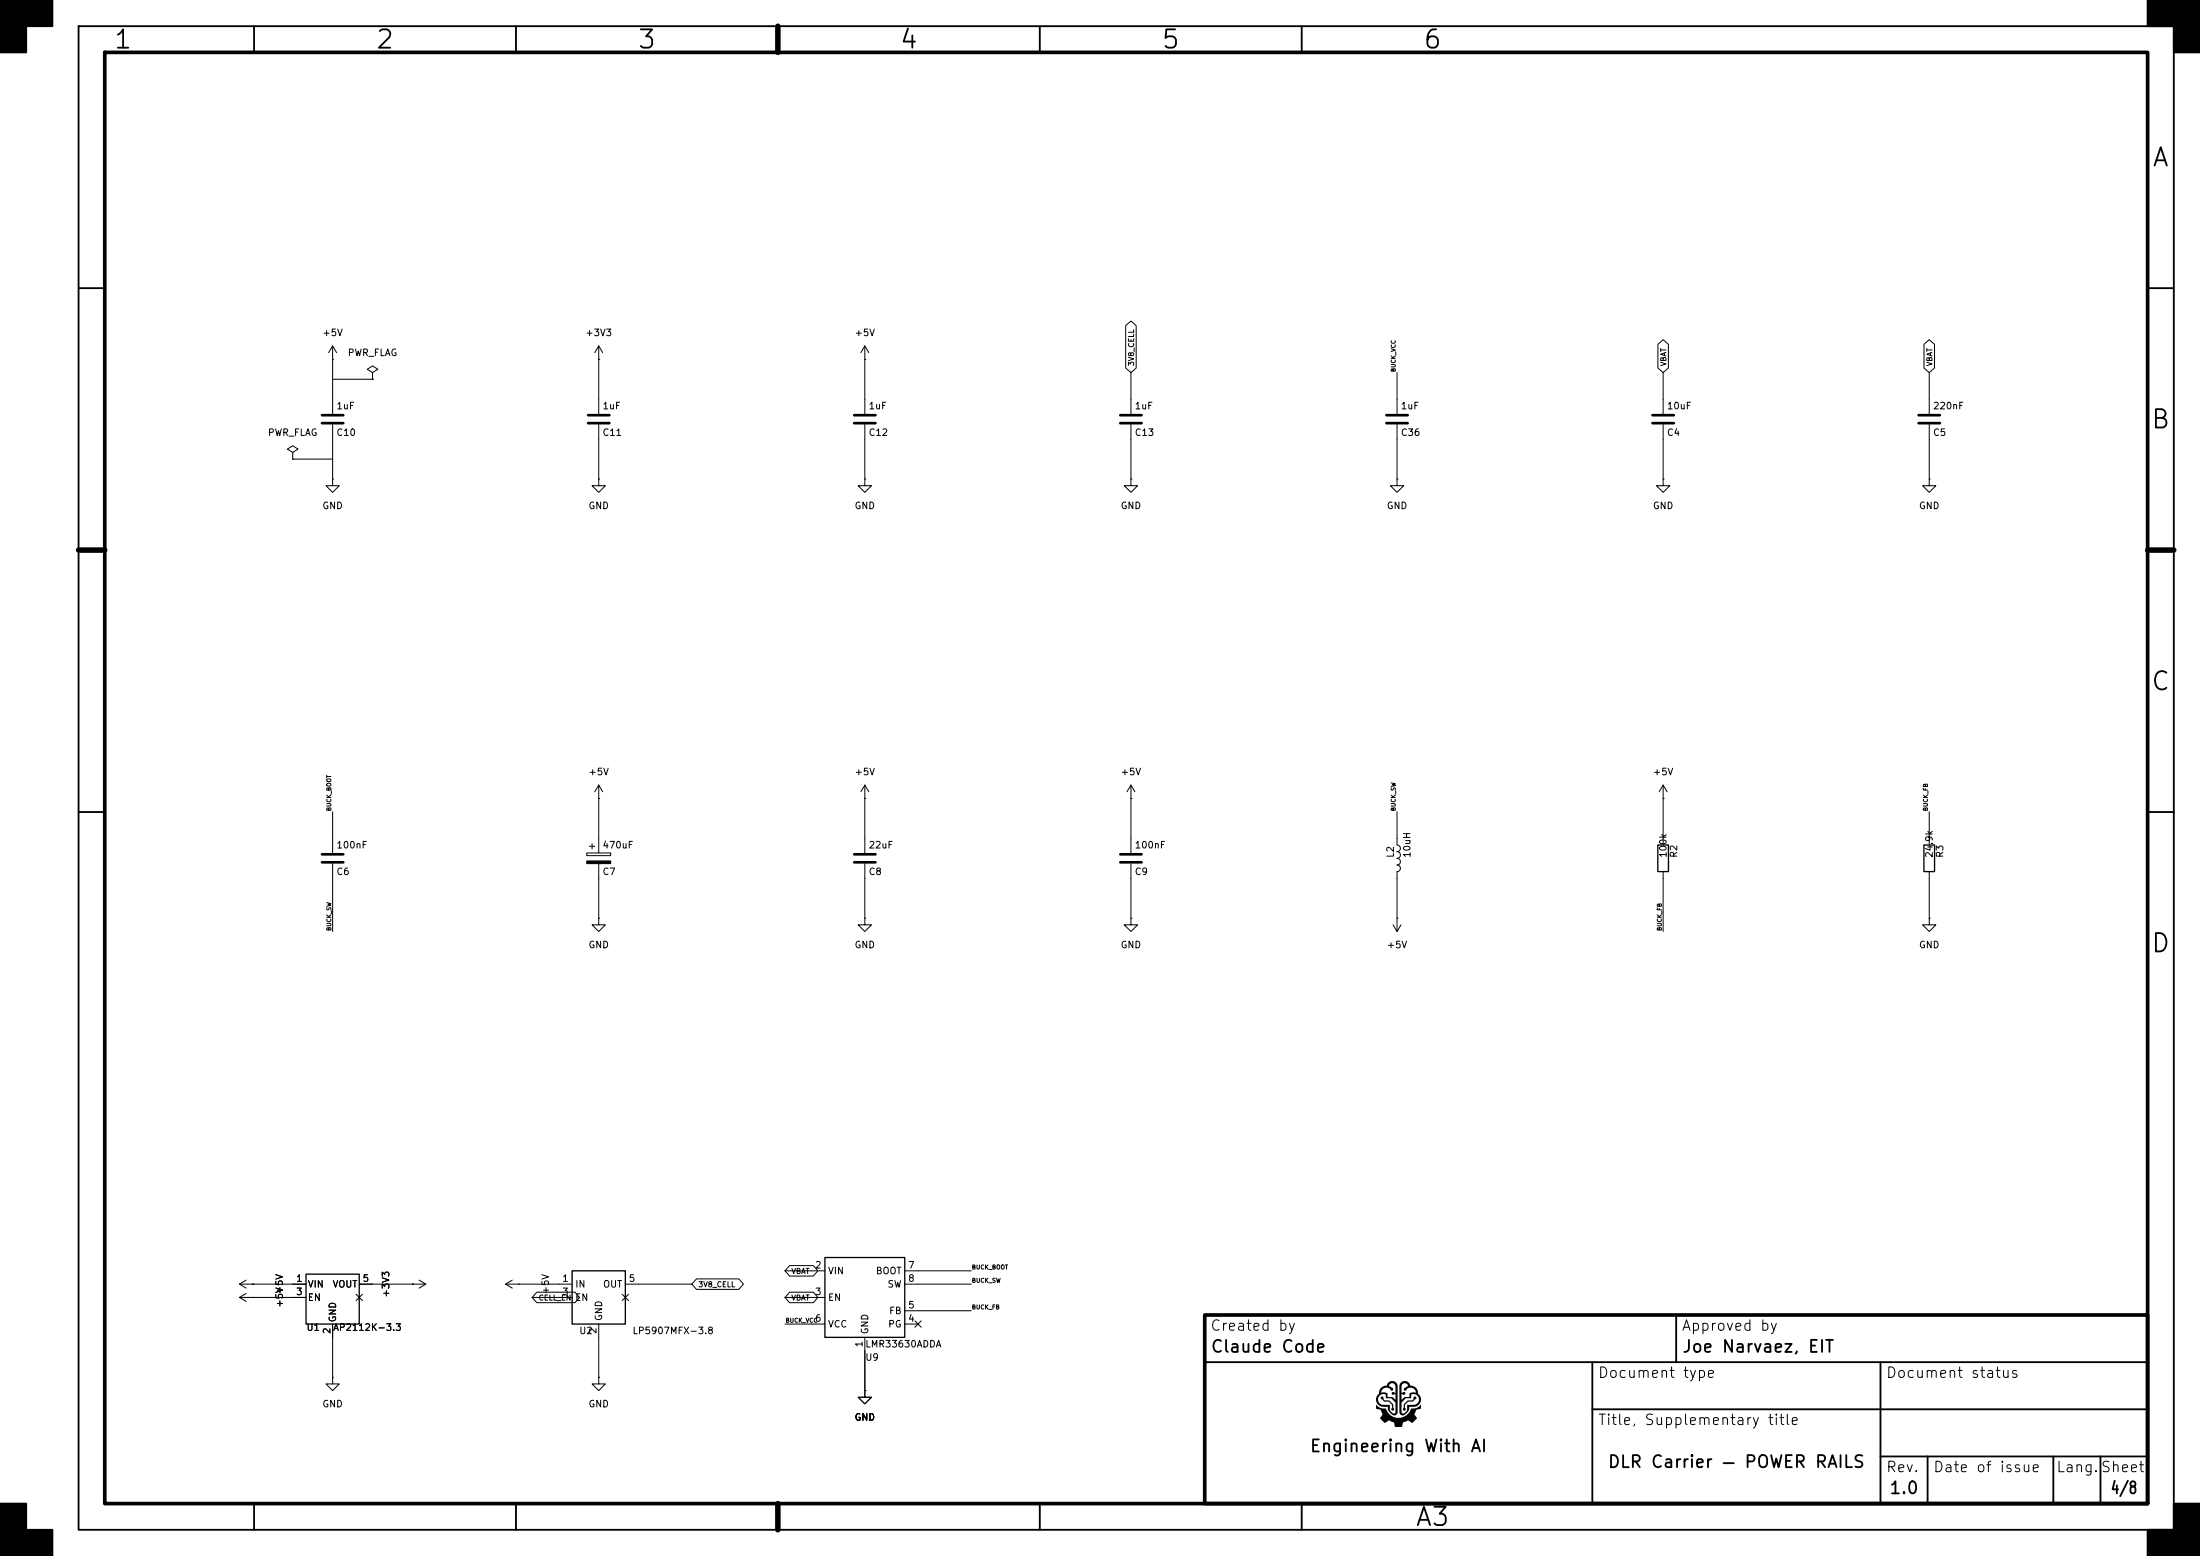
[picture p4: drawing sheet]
(kicad_sch
 (version 20250114)
 (generator "eeschema")
 (generator_version "9.0")
 (paper "A3")
 (title_block
  (title "DLR Carrier — POWER RAILS")
  (rev "1.0")
  (company "Engineering With AI"))
 (lib_symbols
  (symbol "Device:C"
   (pin_numbers (hide yes))
   (pin_names
    (offset 0.254)) (exclude_from_sim no) (in_bom yes) (on_board yes)
   (in_pos_files yes)
   (duplicate_pin_numbers_are_jumpers no)
   (property "Reference" "C" (at 0.635 2.54 0) (show_name no) (do_not_autoplace no) (effects (font (size 1.27 1.27)) (justify left)))
   (property "Value" "C" (at 0.635 -2.54 0) (show_name no) (do_not_autoplace no) (effects (font (size 1.27 1.27)) (justify left)))
   (property "Footprint" "" (at 0.9652 -3.81 0) (show_name no) (do_not_autoplace no) (hide yes) (effects (font (size 1.27 1.27))))
   (property "Datasheet" "" (at 0 0 0) (show_name no) (do_not_autoplace no) (hide yes) (effects (font (size 1.27 1.27))))
   (property "Description" "Unpolarized capacitor" (at 0 0 0) (show_name no) (do_not_autoplace no) (hide yes) (effects (font (size 1.27 1.27))))
   (symbol "C_0_1"
    (polyline (pts (xy -2.032 0.762) (xy 2.032 0.762)) (stroke (width 0.508) (type default)) (fill (type none)))
    (polyline (pts (xy -2.032 -0.762) (xy 2.032 -0.762)) (stroke (width 0.508) (type default)) (fill (type none))))
   (symbol "C_1_1"
    (pin passive line (at 0 3.81 270) (length 2.794) (name "" (effects (font (size 1.27 1.27)))) (number "1" (effects (font (size 1.27 1.27)))))
    (pin passive line (at 0 -3.81 90) (length 2.794) (name "" (effects (font (size 1.27 1.27)))) (number "2" (effects (font (size 1.27 1.27))))))
   (embedded_fonts no))
  (symbol "Device:C_Polarized"
   (pin_numbers (hide yes))
   (pin_names
    (offset 0.254)) (exclude_from_sim no) (in_bom yes) (on_board yes)
   (in_pos_files yes)
   (duplicate_pin_numbers_are_jumpers no)
   (property "Reference" "C" (at 0.635 2.54 0) (show_name no) (do_not_autoplace no) (effects (font (size 1.27 1.27)) (justify left)))
   (property "Value" "C_Polarized" (at 0.635 -2.54 0) (show_name no) (do_not_autoplace no) (effects (font (size 1.27 1.27)) (justify left)))
   (property "Footprint" "" (at 0.9652 -3.81 0) (show_name no) (do_not_autoplace no) (hide yes) (effects (font (size 1.27 1.27))))
   (property "Datasheet" "" (at 0 0 0) (show_name no) (do_not_autoplace no) (hide yes) (effects (font (size 1.27 1.27))))
   (property "Description" "Polarized capacitor" (at 0 0 0) (show_name no) (do_not_autoplace no) (hide yes) (effects (font (size 1.27 1.27))))
   (symbol "C_Polarized_0_1"
    (rectangle (start -2.286 0.508) (end 2.286 1.016) (stroke (width 0) (type default)) (fill (type none)))
    (polyline (pts (xy -1.778 2.286) (xy -0.762 2.286)) (stroke (width 0) (type default)) (fill (type none)))
    (polyline (pts (xy -1.27 2.794) (xy -1.27 1.778)) (stroke (width 0) (type default)) (fill (type none)))
    (rectangle (start 2.286 -0.508) (end -2.286 -1.016) (stroke (width 0) (type default)) (fill (type outline))))
   (symbol "C_Polarized_1_1"
    (pin passive line (at 0 3.81 270) (length 2.794) (name "" (effects (font (size 1.27 1.27)))) (number "1" (effects (font (size 1.27 1.27)))))
    (pin passive line (at 0 -3.81 90) (length 2.794) (name "" (effects (font (size 1.27 1.27)))) (number "2" (effects (font (size 1.27 1.27))))))
   (embedded_fonts no))
  (symbol "Device:L"
   (pin_numbers (hide yes))
   (pin_names
    (offset 1.016) (hide yes)) (exclude_from_sim no) (in_bom yes) (on_board yes)
   (in_pos_files yes)
   (duplicate_pin_numbers_are_jumpers no)
   (property "Reference" "L" (at -1.27 0 90) (show_name no) (do_not_autoplace no) (effects (font (size 1.27 1.27))))
   (property "Value" "L" (at 1.905 0 90) (show_name no) (do_not_autoplace no) (effects (font (size 1.27 1.27))))
   (property "Footprint" "" (at 0 0 0) (show_name no) (do_not_autoplace no) (hide yes) (effects (font (size 1.27 1.27))))
   (property "Datasheet" "" (at 0 0 0) (show_name no) (do_not_autoplace no) (hide yes) (effects (font (size 1.27 1.27))))
   (property "Description" "Inductor" (at 0 0 0) (show_name no) (do_not_autoplace no) (hide yes) (effects (font (size 1.27 1.27))))
   (symbol "L_0_1"
    (arc (start 0 2.54) (mid 0.6323 1.905) (end 0 1.27) (stroke (width 0) (type default)) (fill (type none)))
    (arc (start 0 1.27) (mid 0.6323 0.635) (end 0 0) (stroke (width 0) (type default)) (fill (type none)))
    (arc (start 0 0) (mid 0.6323 -0.635) (end 0 -1.27) (stroke (width 0) (type default)) (fill (type none)))
    (arc (start 0 -1.27) (mid 0.6323 -1.905) (end 0 -2.54) (stroke (width 0) (type default)) (fill (type none))))
   (symbol "L_1_1"
    (pin passive line (at 0 3.81 270) (length 1.27) (name "1" (effects (font (size 1.27 1.27)))) (number "1" (effects (font (size 1.27 1.27)))))
    (pin passive line (at 0 -3.81 90) (length 1.27) (name "2" (effects (font (size 1.27 1.27)))) (number "2" (effects (font (size 1.27 1.27))))))
   (embedded_fonts no))
  (symbol "Device:R"
   (pin_numbers (hide yes))
   (pin_names
    (offset 0)) (exclude_from_sim no) (in_bom yes) (on_board yes)
   (in_pos_files yes)
   (duplicate_pin_numbers_are_jumpers no)
   (property "Reference" "R" (at 2.032 0 90) (show_name no) (do_not_autoplace no) (effects (font (size 1.27 1.27))))
   (property "Value" "R" (at 0 0 90) (show_name no) (do_not_autoplace no) (effects (font (size 1.27 1.27))))
   (property "Footprint" "" (at -1.778 0 90) (show_name no) (do_not_autoplace no) (hide yes) (effects (font (size 1.27 1.27))))
   (property "Datasheet" "" (at 0 0 0) (show_name no) (do_not_autoplace no) (hide yes) (effects (font (size 1.27 1.27))))
   (property "Description" "Resistor" (at 0 0 0) (show_name no) (do_not_autoplace no) (hide yes) (effects (font (size 1.27 1.27))))
   (symbol "R_0_1"
    (rectangle (start -1.016 -2.54) (end 1.016 2.54) (stroke (width 0.254) (type default)) (fill (type none))))
   (symbol "R_1_1"
    (pin passive line (at 0 3.81 270) (length 1.27) (name "" (effects (font (size 1.27 1.27)))) (number "1" (effects (font (size 1.27 1.27)))))
    (pin passive line (at 0 -3.81 90) (length 1.27) (name "" (effects (font (size 1.27 1.27)))) (number "2" (effects (font (size 1.27 1.27))))))
   (embedded_fonts no))
  (symbol "Regulator_Linear:AP2112K-3.3"
   (property "Reference" "U" (at -5.08 5.715 0) (show_name no) (do_not_autoplace no) (effects (font (size 1.27 1.27)) (justify left)))
   (property "Value" "AP2112K-3.3" (at 0 5.715 0) (show_name no) (do_not_autoplace no) (effects (font (size 1.27 1.27)) (justify left)))
   (property "Footprint" "Package_TO_SOT_SMD:SOT-23-5" (at 0 8.255 0) (show_name no) (do_not_autoplace no) (hide yes) (effects (font (size 1.27 1.27))))
   (property "Datasheet" "https://www.diodes.com/assets/Datasheets/AP2112.pdf" (at 0 2.54 0) (show_name no) (do_not_autoplace no) (hide yes) (effects (font (size 1.27 1.27))))
   (property "Description" "600mA low dropout linear regulator, with enable pin, 3.8V-6V input voltage range, 3.3V fixed positive output, SOT-23-5" (at 0 0 0) (show_name no) (do_not_autoplace no) (hide yes) (effects (font (size 1.27 1.27))))
   (embedded_fonts no)
   (pin_names
    (offset 0.254)) (exclude_from_sim no) (in_bom yes) (on_board yes)
   (in_pos_files yes)
   (duplicate_pin_numbers_are_jumpers no)
   (symbol "AP2112K-3.3_0_1"
    (rectangle (start -5.08 4.445) (end 5.08 -5.08) (stroke (width 0.254) (type default)) (fill (type background))))
   (symbol "AP2112K-3.3_1_1"
    (pin power_in line (at -7.62 2.54 0) (length 2.54) (name "VIN" (effects (font (size 1.27 1.27)))) (number "1" (effects (font (size 1.27 1.27)))))
    (pin power_in line (at 0 -7.62 90) (length 2.54) (name "GND" (effects (font (size 1.27 1.27)))) (number "2" (effects (font (size 1.27 1.27)))))
    (pin input line (at -7.62 0 0) (length 2.54) (name "EN" (effects (font (size 1.27 1.27)))) (number "3" (effects (font (size 1.27 1.27)))))
    (pin no_connect line (at 5.08 0 180) (length 2.54) (hide yes) (name "NC" (effects (font (size 1.27 1.27)))) (number "4" (effects (font (size 1.27 1.27)))))
    (pin power_out line (at 7.62 2.54 180) (length 2.54) (name "VOUT" (effects (font (size 1.27 1.27)))) (number "5" (effects (font (size 1.27 1.27))))))
   (embedded_fonts no))
  (symbol "Regulator_Linear:LP5907MFX-3.3"
   (property "Reference" "U" (at -3.81 6.35 0) (show_name no) (do_not_autoplace no) (effects (font (size 1.27 1.27))))
   (property "Value" "LP5907MFX-3.3" (at 6.35 6.35 0) (show_name no) (do_not_autoplace no) (effects (font (size 1.27 1.27))))
   (property "Footprint" "Package_TO_SOT_SMD:SOT-23-5" (at 0 8.89 0) (show_name no) (do_not_autoplace no) (hide yes) (effects (font (size 1.27 1.27))))
   (property "Datasheet" "http://www.ti.com/lit/ds/symlink/lp5907.pdf" (at 0 12.7 0) (show_name no) (do_not_autoplace no) (hide yes) (effects (font (size 1.27 1.27))))
   (property "Description" "250-mA Ultra-Low-Noise Low-IQ LDO, 3.3V, SOT-23" (at 0 0 0) (show_name no) (do_not_autoplace no) (hide yes) (effects (font (size 1.27 1.27))))
   (embedded_fonts no) (exclude_from_sim no) (in_bom yes) (on_board yes)
   (in_pos_files yes)
   (duplicate_pin_numbers_are_jumpers no)
   (symbol "LP5907MFX-3.3_0_1"
    (rectangle (start -5.08 -5.08) (end 5.08 5.08) (stroke (width 0.254) (type default)) (fill (type background)))
    (pin power_in line (at -7.62 2.54 0) (length 2.54) (name "IN" (effects (font (size 1.27 1.27)))) (number "1" (effects (font (size 1.27 1.27)))))
    (pin power_in line (at 0 -7.62 90) (length 2.54) (name "GND" (effects (font (size 1.27 1.27)))) (number "2" (effects (font (size 1.27 1.27)))))
    (pin input line (at -7.62 0 0) (length 2.54) (name "EN" (effects (font (size 1.27 1.27)))) (number "3" (effects (font (size 1.27 1.27)))))
    (pin no_connect line (at 5.08 0 180) (length 2.54) (hide yes) (name "NC" (effects (font (size 1.27 1.27)))) (number "4" (effects (font (size 1.27 1.27)))))
    (pin power_out line (at 7.62 2.54 180) (length 2.54) (name "OUT" (effects (font (size 1.27 1.27)))) (number "5" (effects (font (size 1.27 1.27))))))
   (embedded_fonts no))
  (symbol "Regulator_Switching:LMR33630ADDA"
   (property "Reference" "U" (at 0 11.43 0) (show_name no) (do_not_autoplace no) (effects (font (size 1.27 1.27))))
   (property "Value" "LMR33630ADDA" (at 0 8.89 0) (show_name no) (do_not_autoplace no) (effects (font (size 1.27 1.27))))
   (property "Footprint" "Package_SO:Texas_HSOP-8-1EP_3.9x4.9mm_P1.27mm_ThermalVias" (at 0 -20.32 0) (show_name no) (do_not_autoplace no) (hide yes) (effects (font (size 1.27 1.27))))
   (property "Datasheet" "http://www.ti.com/lit/ds/symlink/lmr33630.pdf" (at 0 -2.54 0) (show_name no) (do_not_autoplace no) (hide yes) (effects (font (size 1.27 1.27))))
   (property "Description" "Simple Switcher Synchronous Buck Regulator, Vin=3.8-36V, Iout=3A, F=400kHz, Adjustable output voltage, HSOP-8" (at 0 0 0) (show_name no) (do_not_autoplace no) (hide yes) (effects (font (size 1.27 1.27))))
   (embedded_fonts no) (exclude_from_sim no) (in_bom yes) (on_board yes)
   (in_pos_files yes)
   (duplicate_pin_numbers_are_jumpers no)
   (symbol "LMR33630ADDA_0_1"
    (rectangle (start -7.62 7.62) (end 7.62 -7.62) (stroke (width 0.254) (type default)) (fill (type background))))
   (symbol "LMR33630ADDA_1_1"
    (pin power_in line (at 0 -10.16 90) (length 2.54) (name "GND" (effects (font (size 1.27 1.27)))) (number "1" (effects (font (size 1.27 1.27)))))
    (pin power_in line (at -10.16 5.08 0) (length 2.54) (name "VIN" (effects (font (size 1.27 1.27)))) (number "2" (effects (font (size 1.27 1.27)))))
    (pin input line (at -10.16 0 0) (length 2.54) (name "EN" (effects (font (size 1.27 1.27)))) (number "3" (effects (font (size 1.27 1.27)))))
    (pin open_collector line (at 10.16 -5.08 180) (length 2.54) (name "PG" (effects (font (size 1.27 1.27)))) (number "4" (effects (font (size 1.27 1.27)))))
    (pin input line (at 10.16 -2.54 180) (length 2.54) (name "FB" (effects (font (size 1.27 1.27)))) (number "5" (effects (font (size 1.27 1.27)))))
    (pin power_out line (at -10.16 -5.08 0) (length 2.54) (name "VCC" (effects (font (size 1.27 1.27)))) (number "6" (effects (font (size 1.27 1.27)))))
    (pin input line (at 10.16 5.08 180) (length 2.54) (name "BOOT" (effects (font (size 1.27 1.27)))) (number "7" (effects (font (size 1.27 1.27)))))
    (pin output line (at 10.16 2.54 180) (length 2.54) (name "SW" (effects (font (size 1.27 1.27)))) (number "8" (effects (font (size 1.27 1.27)))))
    (pin passive line (at 0 -10.16 90) (length 2.54) (hide yes) (name "GND" (effects (font (size 1.27 1.27)))) (number "9" (effects (font (size 1.27 1.27))))))
   (embedded_fonts no))
  (symbol "power:+3V3"
   (power global)
   (pin_numbers (hide yes))
   (pin_names
    (offset 0) (hide yes)) (exclude_from_sim no) (in_bom yes) (on_board yes)
   (in_pos_files yes)
   (duplicate_pin_numbers_are_jumpers no)
   (property "Reference" "#PWR" (at 0 -3.81 0) (show_name no) (do_not_autoplace no) (hide yes) (effects (font (size 1.27 1.27))))
   (property "Value" "+3V3" (at 0 3.556 0) (show_name no) (do_not_autoplace no) (effects (font (size 1.27 1.27))))
   (property "Footprint" "" (at 0 0 0) (show_name no) (do_not_autoplace no) (hide yes) (effects (font (size 1.27 1.27))))
   (property "Datasheet" "" (at 0 0 0) (show_name no) (do_not_autoplace no) (hide yes) (effects (font (size 1.27 1.27))))
   (property "Description" "Power symbol creates a global label with name \"+3V3\"" (at 0 0 0) (show_name no) (do_not_autoplace no) (hide yes) (effects (font (size 1.27 1.27))))
   (symbol "+3V3_0_1"
    (polyline (pts (xy -0.762 1.27) (xy 0 2.54)) (stroke (width 0) (type default)) (fill (type none)))
    (polyline (pts (xy 0 2.54) (xy 0.762 1.27)) (stroke (width 0) (type default)) (fill (type none)))
    (polyline (pts (xy 0 0) (xy 0 2.54)) (stroke (width 0) (type default)) (fill (type none))))
   (symbol "+3V3_1_1"
    (pin power_in line (at 0 0 90) (length 0) (name "" (effects (font (size 1.27 1.27)))) (number "1" (effects (font (size 1.27 1.27))))))
   (embedded_fonts no))
  (symbol "power:PWR_FLAG"
   (power global)
   (pin_numbers (hide yes))
   (pin_names
    (offset 0) (hide yes)) (exclude_from_sim no) (in_bom yes) (on_board yes)
   (in_pos_files yes)
   (duplicate_pin_numbers_are_jumpers no)
   (property "Reference" "#FLG" (at 0 1.905 0) (show_name no) (do_not_autoplace no) (hide yes) (effects (font (size 1.27 1.27))))
   (property "Value" "PWR_FLAG" (at 0 3.81 0) (show_name no) (do_not_autoplace no) (effects (font (size 1.27 1.27))))
   (property "Footprint" "" (at 0 0 0) (show_name no) (do_not_autoplace no) (hide yes) (effects (font (size 1.27 1.27))))
   (property "Datasheet" "" (at 0 0 0) (show_name no) (do_not_autoplace no) (hide yes) (effects (font (size 1.27 1.27))))
   (property "Description" "Special symbol for telling ERC where power comes from" (at 0 0 0) (show_name no) (do_not_autoplace no) (hide yes) (effects (font (size 1.27 1.27))))
   (symbol "PWR_FLAG_0_0"
    (pin power_out line (at 0 0 90) (length 0) (name "" (effects (font (size 1.27 1.27)))) (number "1" (effects (font (size 1.27 1.27))))))
   (symbol "PWR_FLAG_0_1"
    (polyline (pts (xy 0 0) (xy 0 1.27) (xy -1.016 1.905) (xy 0 2.54) (xy 1.016 1.905) (xy 0 1.27)) (stroke (width 0) (type default)) (fill (type none))))
   (embedded_fonts no))
  (symbol "power:+5V"
   (power global)
   (pin_numbers (hide yes))
   (pin_names
    (offset 0) (hide yes)) (exclude_from_sim no) (in_bom yes) (on_board yes)
   (in_pos_files yes)
   (duplicate_pin_numbers_are_jumpers no)
   (property "Reference" "#PWR" (at 0 -3.81 0) (show_name no) (do_not_autoplace no) (hide yes) (effects (font (size 1.27 1.27))))
   (property "Value" "+5V" (at 0 3.556 0) (show_name no) (do_not_autoplace no) (effects (font (size 1.27 1.27))))
   (property "Footprint" "" (at 0 0 0) (show_name no) (do_not_autoplace no) (hide yes) (effects (font (size 1.27 1.27))))
   (property "Datasheet" "" (at 0 0 0) (show_name no) (do_not_autoplace no) (hide yes) (effects (font (size 1.27 1.27))))
   (property "Description" "Power symbol creates a global label with name \"+5V\"" (at 0 0 0) (show_name no) (do_not_autoplace no) (hide yes) (effects (font (size 1.27 1.27))))
   (symbol "+5V_0_1"
    (polyline (pts (xy -0.762 1.27) (xy 0 2.54)) (stroke (width 0) (type default)) (fill (type none)))
    (polyline (pts (xy 0 2.54) (xy 0.762 1.27)) (stroke (width 0) (type default)) (fill (type none)))
    (polyline (pts (xy 0 0) (xy 0 2.54)) (stroke (width 0) (type default)) (fill (type none))))
   (symbol "+5V_1_1"
    (pin power_in line (at 0 0 90) (length 0) (name "" (effects (font (size 1.27 1.27)))) (number "1" (effects (font (size 1.27 1.27))))))
   (embedded_fonts no))
  (symbol "power:GND"
   (power global)
   (pin_numbers (hide yes))
   (pin_names
    (offset 0) (hide yes)) (exclude_from_sim no) (in_bom yes) (on_board yes)
   (in_pos_files yes)
   (duplicate_pin_numbers_are_jumpers no)
   (property "Reference" "#PWR" (at 0 -6.35 0) (show_name no) (do_not_autoplace no) (hide yes) (effects (font (size 1.27 1.27))))
   (property "Value" "GND" (at 0 -3.81 0) (show_name no) (do_not_autoplace no) (effects (font (size 1.27 1.27))))
   (property "Footprint" "" (at 0 0 0) (show_name no) (do_not_autoplace no) (hide yes) (effects (font (size 1.27 1.27))))
   (property "Datasheet" "" (at 0 0 0) (show_name no) (do_not_autoplace no) (hide yes) (effects (font (size 1.27 1.27))))
   (property "Description" "Power symbol creates a global label with name \"GND\" , ground" (at 0 0 0) (show_name no) (do_not_autoplace no) (hide yes) (effects (font (size 1.27 1.27))))
   (symbol "GND_0_1"
    (polyline (pts (xy 0 0) (xy 0 -1.27) (xy 1.27 -1.27) (xy 0 -2.54) (xy -1.27 -1.27) (xy 0 -1.27)) (stroke (width 0) (type default)) (fill (type none))))
   (symbol "GND_1_1"
    (pin power_in line (at 0 0 270) (length 0) (name "" (effects (font (size 1.27 1.27)))) (number "1" (effects (font (size 1.27 1.27))))))
   (embedded_fonts no)))
 (symbol
  (lib_id "Device:C")
  (at 63.5 80.01 0)
  (unit 1)
  (exclude_from_sim no)
  (in_bom yes)
  (on_board yes)
  (dnp no)
  (fields_autoplaced no)
  (property "Reference" "C10" (at 64.135 82.55 0.0000) (effects (font (size 1.27 1.27)) (justify left)))
  (property "Value" "1uF" (at 64.135 77.47 0.0000) (effects (font (size 1.27 1.27)) (justify left)))
  (property "Footprint" "Capacitor_SMD:C_0402_1005Metric" (at 64.4652 76.2 0.0000) (effects (font (size 1.27 1.27)) (hide yes)))
  (pin "1")
  (pin "2"))
 (symbol
  (lib_id "Device:C")
  (at 114.3 80.01 0)
  (unit 1)
  (exclude_from_sim no)
  (in_bom yes)
  (on_board yes)
  (dnp no)
  (fields_autoplaced no)
  (property "Reference" "C11" (at 114.935 82.55 0.0000) (effects (font (size 1.27 1.27)) (justify left)))
  (property "Value" "1uF" (at 114.935 77.47 0.0000) (effects (font (size 1.27 1.27)) (justify left)))
  (property "Footprint" "Capacitor_SMD:C_0402_1005Metric" (at 115.2652 76.2 0.0000) (effects (font (size 1.27 1.27)) (hide yes)))
  (pin "1")
  (pin "2"))
 (symbol
  (lib_id "Device:C")
  (at 165.1 80.01 0)
  (unit 1)
  (exclude_from_sim no)
  (in_bom yes)
  (on_board yes)
  (dnp no)
  (fields_autoplaced no)
  (property "Reference" "C12" (at 165.735 82.55 0.0000) (effects (font (size 1.27 1.27)) (justify left)))
  (property "Value" "1uF" (at 165.735 77.47 0.0000) (effects (font (size 1.27 1.27)) (justify left)))
  (property "Footprint" "Capacitor_SMD:C_0402_1005Metric" (at 166.0652 76.2 0.0000) (effects (font (size 1.27 1.27)) (hide yes)))
  (pin "1")
  (pin "2"))
 (symbol
  (lib_id "Device:C")
  (at 215.9 80.01 0)
  (unit 1)
  (exclude_from_sim no)
  (in_bom yes)
  (on_board yes)
  (dnp no)
  (fields_autoplaced no)
  (property "Reference" "C13" (at 216.535 82.55 0.0000) (effects (font (size 1.27 1.27)) (justify left)))
  (property "Value" "1uF" (at 216.535 77.47 0.0000) (effects (font (size 1.27 1.27)) (justify left)))
  (property "Footprint" "Capacitor_SMD:C_0402_1005Metric" (at 216.8652 76.2 0.0000) (effects (font (size 1.27 1.27)) (hide yes)))
  (pin "1")
  (pin "2"))
 (symbol
  (lib_id "Device:C")
  (at 266.7 80.01 0)
  (unit 1)
  (exclude_from_sim no)
  (in_bom yes)
  (on_board yes)
  (dnp no)
  (fields_autoplaced no)
  (property "Reference" "C36" (at 267.335 82.55 0.0000) (effects (font (size 1.27 1.27)) (justify left)))
  (property "Value" "1uF" (at 267.335 77.47 0.0000) (effects (font (size 1.27 1.27)) (justify left)))
  (property "Footprint" "Capacitor_SMD:C_0402_1005Metric" (at 267.6652 76.2 0.0000) (effects (font (size 1.27 1.27)) (hide yes)))
  (pin "1")
  (pin "2"))
 (symbol
  (lib_id "Device:C")
  (at 317.5 80.01 0)
  (unit 1)
  (exclude_from_sim no)
  (in_bom yes)
  (on_board yes)
  (dnp no)
  (fields_autoplaced no)
  (property "Reference" "C4" (at 318.135 82.55 0.0000) (effects (font (size 1.27 1.27)) (justify left)))
  (property "Value" "10uF" (at 318.135 77.47 0.0000) (effects (font (size 1.27 1.27)) (justify left)))
  (property "Footprint" "Capacitor_SMD:C_1206_3216Metric" (at 318.4652 76.2 0.0000) (effects (font (size 1.27 1.27)) (hide yes)))
  (pin "1")
  (pin "2"))
 (symbol
  (lib_id "Device:C")
  (at 368.3 80.01 0)
  (unit 1)
  (exclude_from_sim no)
  (in_bom yes)
  (on_board yes)
  (dnp no)
  (fields_autoplaced no)
  (property "Reference" "C5" (at 368.935 82.55 0.0000) (effects (font (size 1.27 1.27)) (justify left)))
  (property "Value" "220nF" (at 368.935 77.47 0.0000) (effects (font (size 1.27 1.27)) (justify left)))
  (property "Footprint" "Capacitor_SMD:C_0402_1005Metric" (at 369.2652 76.2 0.0000) (effects (font (size 1.27 1.27)) (hide yes)))
  (pin "1")
  (pin "2"))
 (symbol
  (lib_id "Device:C")
  (at 63.5 163.83 0)
  (unit 1)
  (exclude_from_sim no)
  (in_bom yes)
  (on_board yes)
  (dnp no)
  (fields_autoplaced no)
  (property "Reference" "C6" (at 64.135 166.37 0.0000) (effects (font (size 1.27 1.27)) (justify left)))
  (property "Value" "100nF" (at 64.135 161.29 0.0000) (effects (font (size 1.27 1.27)) (justify left)))
  (property "Footprint" "Capacitor_SMD:C_0402_1005Metric" (at 64.4652 160.02 0.0000) (effects (font (size 1.27 1.27)) (hide yes)))
  (pin "1")
  (pin "2"))
 (symbol
  (lib_id "Device:C_Polarized")
  (at 114.3 163.83 0)
  (unit 1)
  (exclude_from_sim no)
  (in_bom yes)
  (on_board yes)
  (dnp no)
  (fields_autoplaced no)
  (property "Reference" "C7" (at 114.935 166.37 0.0000) (effects (font (size 1.27 1.27)) (justify left)))
  (property "Value" "470uF" (at 114.935 161.29 0.0000) (effects (font (size 1.27 1.27)) (justify left)))
  (property "Footprint" "Capacitor_SMD:CP_Elec_8x10" (at 115.2652 160.02 0.0000) (effects (font (size 1.27 1.27)) (hide yes)))
  (pin "1")
  (pin "2"))
 (symbol
  (lib_id "Device:C")
  (at 165.1 163.83 0)
  (unit 1)
  (exclude_from_sim no)
  (in_bom yes)
  (on_board yes)
  (dnp no)
  (fields_autoplaced no)
  (property "Reference" "C8" (at 165.735 166.37 0.0000) (effects (font (size 1.27 1.27)) (justify left)))
  (property "Value" "22uF" (at 165.735 161.29 0.0000) (effects (font (size 1.27 1.27)) (justify left)))
  (property "Footprint" "Capacitor_SMD:C_0805_2012Metric" (at 166.0652 160.02 0.0000) (effects (font (size 1.27 1.27)) (hide yes)))
  (pin "1")
  (pin "2"))
 (symbol
  (lib_id "Device:C")
  (at 215.9 163.83 0)
  (unit 1)
  (exclude_from_sim no)
  (in_bom yes)
  (on_board yes)
  (dnp no)
  (fields_autoplaced no)
  (property "Reference" "C9" (at 216.535 166.37 0.0000) (effects (font (size 1.27 1.27)) (justify left)))
  (property "Value" "100nF" (at 216.535 161.29 0.0000) (effects (font (size 1.27 1.27)) (justify left)))
  (property "Footprint" "Capacitor_SMD:C_0402_1005Metric" (at 216.8652 160.02 0.0000) (effects (font (size 1.27 1.27)) (hide yes)))
  (pin "1")
  (pin "2"))
 (symbol
  (lib_id "Device:L")
  (at 266.7 163.83 0)
  (unit 1)
  (exclude_from_sim no)
  (in_bom yes)
  (on_board yes)
  (dnp no)
  (fields_autoplaced no)
  (property "Reference" "L2" (at 265.43 163.83 90) (effects (font (size 1.27 1.27)) (justify left)))
  (property "Value" "10uH" (at 268.605 163.83 90) (effects (font (size 1.27 1.27)) (justify left)))
  (property "Footprint" "Inductor_SMD:L_Bourns_SRN8040TA" (at 266.7 163.83 0.0000) (effects (font (size 1.27 1.27)) (hide yes)))
  (pin "1")
  (pin "2"))
 (symbol
  (lib_id "Device:R")
  (at 317.5 163.83 0)
  (unit 1)
  (exclude_from_sim no)
  (in_bom yes)
  (on_board yes)
  (dnp no)
  (fields_autoplaced no)
  (property "Reference" "R2" (at 319.532 163.83 90) (effects (font (size 1.27 1.27)) (justify left)))
  (property "Value" "100k" (at 317.5 163.83 90) (effects (font (size 1.27 1.27)) (justify left)))
  (property "Footprint" "Resistor_SMD:R_0402_1005Metric" (at 315.722 163.83 90) (effects (font (size 1.27 1.27)) (hide yes)))
  (pin "1")
  (pin "2"))
 (symbol
  (lib_id "Device:R")
  (at 368.3 163.83 0)
  (unit 1)
  (exclude_from_sim no)
  (in_bom yes)
  (on_board yes)
  (dnp no)
  (fields_autoplaced no)
  (property "Reference" "R3" (at 370.332 163.83 90) (effects (font (size 1.27 1.27)) (justify left)))
  (property "Value" "24.9k" (at 368.3 163.83 90) (effects (font (size 1.27 1.27)) (justify left)))
  (property "Footprint" "Resistor_SMD:R_0402_1005Metric" (at 366.522 163.83 90) (effects (font (size 1.27 1.27)) (hide yes)))
  (pin "1")
  (pin "2"))
 (symbol
  (lib_id "Regulator_Linear:AP2112K-3.3")
  (at 63.5 247.65 0)
  (unit 1)
  (exclude_from_sim no)
  (in_bom yes)
  (on_board yes)
  (dnp no)
  (fields_autoplaced no)
  (property "Reference" "U1" (at 58.42 253.365 0.0000) (effects (font (size 1.27 1.27)) (justify left)))
  (property "Value" "AP2112K-3.3" (at 63.5 253.365 0.0000) (effects (font (size 1.27 1.27)) (justify left)))
  (property "Footprint" "Package_TO_SOT_SMD:SOT-23-5" (at 63.5 255.905 0.0000) (effects (font (size 1.27 1.27)) (hide yes)))
  (pin "1")
  (pin "2")
  (pin "3")
  (pin "4")
  (pin "5"))
 (symbol
  (lib_id "Regulator_Linear:LP5907MFX-3.3")
  (at 114.3 247.65 0)
  (unit 1)
  (exclude_from_sim no)
  (in_bom yes)
  (on_board yes)
  (dnp no)
  (fields_autoplaced no)
  (property "Reference" "U2" (at 110.49 254 0.0000) (effects (font (size 1.27 1.27)) (justify left)))
  (property "Value" "LP5907MFX-3.8" (at 120.65 254 0.0000) (effects (font (size 1.27 1.27)) (justify left)))
  (property "Footprint" "Package_TO_SOT_SMD:SOT-23-5" (at 114.3 256.54 0.0000) (effects (font (size 1.27 1.27)) (hide yes)))
  (pin "1")
  (pin "2")
  (pin "3")
  (pin "4")
  (pin "5"))
 (symbol
  (lib_id "Regulator_Switching:LMR33630ADDA")
  (at 165.1 247.65 0)
  (unit 1)
  (exclude_from_sim no)
  (in_bom yes)
  (on_board yes)
  (dnp no)
  (fields_autoplaced no)
  (property "Reference" "U9" (at 165.1 259.08 0.0000) (effects (font (size 1.27 1.27)) (justify left)))
  (property "Value" "LMR33630ADDA" (at 165.1 256.54 0.0000) (effects (font (size 1.27 1.27)) (justify left)))
  (property "Footprint" "Package_SO:Texas_HSOP-8-1EP_3.9x4.9mm_P1.27mm_ThermalVias" (at 165.1 227.33 0.0000) (effects (font (size 1.27 1.27)) (hide yes)))
  (pin "1")
  (pin "2")
  (pin "3")
  (pin "4")
  (pin "5")
  (pin "6")
  (pin "7")
  (pin "8")
  (pin "9"))
 (symbol
  (lib_id "power:+3V3")
  (at 114.3 68.58 0)
  (unit 1)
  (exclude_from_sim no)
  (in_bom yes)
  (on_board yes)
  (dnp no)
  (fields_autoplaced no)
  (property "Reference" "#PWR001" (at 114.3 64.77 0.0000) (effects (font (size 1.27 1.27)) (justify left) (hide yes)))
  (property "Value" "+3V3" (at 114.3 63.5 0) (effects (font (size 1.27 1.27))))
  (pin "1"))
 (symbol
  (lib_id "power:+3V3")
  (at 78.74 245.11 270)
  (unit 1)
  (exclude_from_sim no)
  (in_bom yes)
  (on_board yes)
  (dnp no)
  (fields_autoplaced no)
  (property "Reference" "#PWR002" (at 74.93 245.11 270) (effects (font (size 1.27 1.27)) (justify left) (hide yes)))
  (property "Value" "+3V3" (at 73.66 245.11 0) (effects (font (size 1.27 1.27))))
  (pin "1"))
 (symbol
  (lib_id "power:PWR_FLAG")
  (at 71.12 72.39 0)
  (unit 1)
  (exclude_from_sim no)
  (in_bom yes)
  (on_board yes)
  (dnp no)
  (fields_autoplaced no)
  (property "Reference" "#FLG001" (at 71.12 74.295 0.0000) (effects (font (size 1.27 1.27)) (justify left) (hide yes)))
  (property "Value" "PWR_FLAG" (at 71.12 67.31 0) (effects (font (size 1.27 1.27))))
  (pin "1"))
 (symbol
  (lib_id "power:+5V")
  (at 63.5 68.58 0)
  (unit 1)
  (exclude_from_sim no)
  (in_bom yes)
  (on_board yes)
  (dnp no)
  (fields_autoplaced no)
  (property "Reference" "#PWR003" (at 63.5 64.77 0.0000) (effects (font (size 1.27 1.27)) (justify left) (hide yes)))
  (property "Value" "+5V" (at 63.5 63.5 0) (effects (font (size 1.27 1.27))))
  (pin "1"))
 (symbol
  (lib_id "power:+5V")
  (at 165.1 68.58 0)
  (unit 1)
  (exclude_from_sim no)
  (in_bom yes)
  (on_board yes)
  (dnp no)
  (fields_autoplaced no)
  (property "Reference" "#PWR004" (at 165.1 64.77 0.0000) (effects (font (size 1.27 1.27)) (justify left) (hide yes)))
  (property "Value" "+5V" (at 165.1 63.5 0) (effects (font (size 1.27 1.27))))
  (pin "1"))
 (symbol
  (lib_id "power:+5V")
  (at 114.3 152.4 0)
  (unit 1)
  (exclude_from_sim no)
  (in_bom yes)
  (on_board yes)
  (dnp no)
  (fields_autoplaced no)
  (property "Reference" "#PWR005" (at 114.3 148.59 0.0000) (effects (font (size 1.27 1.27)) (justify left) (hide yes)))
  (property "Value" "+5V" (at 114.3 147.32 0) (effects (font (size 1.27 1.27))))
  (pin "1"))
 (symbol
  (lib_id "power:+5V")
  (at 165.1 152.4 0)
  (unit 1)
  (exclude_from_sim no)
  (in_bom yes)
  (on_board yes)
  (dnp no)
  (fields_autoplaced no)
  (property "Reference" "#PWR006" (at 165.1 148.59 0.0000) (effects (font (size 1.27 1.27)) (justify left) (hide yes)))
  (property "Value" "+5V" (at 165.1 147.32 0) (effects (font (size 1.27 1.27))))
  (pin "1"))
 (symbol
  (lib_id "power:+5V")
  (at 215.9 152.4 0)
  (unit 1)
  (exclude_from_sim no)
  (in_bom yes)
  (on_board yes)
  (dnp no)
  (fields_autoplaced no)
  (property "Reference" "#PWR007" (at 215.9 148.59 0.0000) (effects (font (size 1.27 1.27)) (justify left) (hide yes)))
  (property "Value" "+5V" (at 215.9 147.32 0) (effects (font (size 1.27 1.27))))
  (pin "1"))
 (symbol
  (lib_id "power:+5V")
  (at 266.7 175.26 180)
  (unit 1)
  (exclude_from_sim no)
  (in_bom yes)
  (on_board yes)
  (dnp no)
  (fields_autoplaced no)
  (property "Reference" "#PWR008" (at 266.7 179.07 180) (effects (font (size 1.27 1.27)) (justify left) (hide yes)))
  (property "Value" "+5V" (at 266.7 180.34 0) (effects (font (size 1.27 1.27))))
  (pin "1"))
 (symbol
  (lib_id "power:+5V")
  (at 317.5 152.4 0)
  (unit 1)
  (exclude_from_sim no)
  (in_bom yes)
  (on_board yes)
  (dnp no)
  (fields_autoplaced no)
  (property "Reference" "#PWR009" (at 317.5 148.59 0.0000) (effects (font (size 1.27 1.27)) (justify left) (hide yes)))
  (property "Value" "+5V" (at 317.5 147.32 0) (effects (font (size 1.27 1.27))))
  (pin "1"))
 (symbol
  (lib_id "power:+5V")
  (at 48.26 245.11 90)
  (unit 1)
  (exclude_from_sim no)
  (in_bom yes)
  (on_board yes)
  (dnp no)
  (fields_autoplaced no)
  (property "Reference" "#PWR010" (at 52.07 245.11 90) (effects (font (size 1.27 1.27)) (justify left) (hide yes)))
  (property "Value" "+5V" (at 53.34 245.11 0) (effects (font (size 1.27 1.27))))
  (pin "1"))
 (symbol
  (lib_id "power:+5V")
  (at 48.26 247.65 90)
  (unit 1)
  (exclude_from_sim no)
  (in_bom yes)
  (on_board yes)
  (dnp no)
  (fields_autoplaced no)
  (property "Reference" "#PWR011" (at 52.07 247.65 90) (effects (font (size 1.27 1.27)) (justify left) (hide yes)))
  (property "Value" "+5V" (at 53.34 247.65 0) (effects (font (size 1.27 1.27))))
  (pin "1"))
 (symbol
  (lib_id "power:+5V")
  (at 99.06 245.11 90)
  (unit 1)
  (exclude_from_sim no)
  (in_bom yes)
  (on_board yes)
  (dnp no)
  (fields_autoplaced no)
  (property "Reference" "#PWR012" (at 102.87 245.11 90) (effects (font (size 1.27 1.27)) (justify left) (hide yes)))
  (property "Value" "+5V" (at 104.14 245.11 0) (effects (font (size 1.27 1.27))))
  (pin "1"))
 (symbol
  (lib_id "power:PWR_FLAG")
  (at 55.88 87.63 0)
  (unit 1)
  (exclude_from_sim no)
  (in_bom yes)
  (on_board yes)
  (dnp no)
  (fields_autoplaced no)
  (property "Reference" "#FLG002" (at 55.88 89.535 0.0000) (effects (font (size 1.27 1.27)) (justify left) (hide yes)))
  (property "Value" "PWR_FLAG" (at 55.88 82.55 0) (effects (font (size 1.27 1.27))))
  (pin "1"))
 (symbol
  (lib_id "power:GND")
  (at 63.5 91.44 0)
  (unit 1)
  (exclude_from_sim no)
  (in_bom yes)
  (on_board yes)
  (dnp no)
  (fields_autoplaced no)
  (property "Reference" "#PWR013" (at 63.5 85.09 0.0000) (effects (font (size 1.27 1.27)) (justify left) (hide yes)))
  (property "Value" "GND" (at 63.5 96.52 0) (effects (font (size 1.27 1.27))))
  (pin "1"))
 (symbol
  (lib_id "power:GND")
  (at 114.3 91.44 0)
  (unit 1)
  (exclude_from_sim no)
  (in_bom yes)
  (on_board yes)
  (dnp no)
  (fields_autoplaced no)
  (property "Reference" "#PWR014" (at 114.3 85.09 0.0000) (effects (font (size 1.27 1.27)) (justify left) (hide yes)))
  (property "Value" "GND" (at 114.3 96.52 0) (effects (font (size 1.27 1.27))))
  (pin "1"))
 (symbol
  (lib_id "power:GND")
  (at 165.1 91.44 0)
  (unit 1)
  (exclude_from_sim no)
  (in_bom yes)
  (on_board yes)
  (dnp no)
  (fields_autoplaced no)
  (property "Reference" "#PWR015" (at 165.1 85.09 0.0000) (effects (font (size 1.27 1.27)) (justify left) (hide yes)))
  (property "Value" "GND" (at 165.1 96.52 0) (effects (font (size 1.27 1.27))))
  (pin "1"))
 (symbol
  (lib_id "power:GND")
  (at 215.9 91.44 0)
  (unit 1)
  (exclude_from_sim no)
  (in_bom yes)
  (on_board yes)
  (dnp no)
  (fields_autoplaced no)
  (property "Reference" "#PWR016" (at 215.9 85.09 0.0000) (effects (font (size 1.27 1.27)) (justify left) (hide yes)))
  (property "Value" "GND" (at 215.9 96.52 0) (effects (font (size 1.27 1.27))))
  (pin "1"))
 (symbol
  (lib_id "power:GND")
  (at 266.7 91.44 0)
  (unit 1)
  (exclude_from_sim no)
  (in_bom yes)
  (on_board yes)
  (dnp no)
  (fields_autoplaced no)
  (property "Reference" "#PWR017" (at 266.7 85.09 0.0000) (effects (font (size 1.27 1.27)) (justify left) (hide yes)))
  (property "Value" "GND" (at 266.7 96.52 0) (effects (font (size 1.27 1.27))))
  (pin "1"))
 (symbol
  (lib_id "power:GND")
  (at 317.5 91.44 0)
  (unit 1)
  (exclude_from_sim no)
  (in_bom yes)
  (on_board yes)
  (dnp no)
  (fields_autoplaced no)
  (property "Reference" "#PWR018" (at 317.5 85.09 0.0000) (effects (font (size 1.27 1.27)) (justify left) (hide yes)))
  (property "Value" "GND" (at 317.5 96.52 0) (effects (font (size 1.27 1.27))))
  (pin "1"))
 (symbol
  (lib_id "power:GND")
  (at 368.3 91.44 0)
  (unit 1)
  (exclude_from_sim no)
  (in_bom yes)
  (on_board yes)
  (dnp no)
  (fields_autoplaced no)
  (property "Reference" "#PWR019" (at 368.3 85.09 0.0000) (effects (font (size 1.27 1.27)) (justify left) (hide yes)))
  (property "Value" "GND" (at 368.3 96.52 0) (effects (font (size 1.27 1.27))))
  (pin "1"))
 (symbol
  (lib_id "power:GND")
  (at 114.3 175.26 0)
  (unit 1)
  (exclude_from_sim no)
  (in_bom yes)
  (on_board yes)
  (dnp no)
  (fields_autoplaced no)
  (property "Reference" "#PWR020" (at 114.3 168.91 0.0000) (effects (font (size 1.27 1.27)) (justify left) (hide yes)))
  (property "Value" "GND" (at 114.3 180.34 0) (effects (font (size 1.27 1.27))))
  (pin "1"))
 (symbol
  (lib_id "power:GND")
  (at 165.1 175.26 0)
  (unit 1)
  (exclude_from_sim no)
  (in_bom yes)
  (on_board yes)
  (dnp no)
  (fields_autoplaced no)
  (property "Reference" "#PWR021" (at 165.1 168.91 0.0000) (effects (font (size 1.27 1.27)) (justify left) (hide yes)))
  (property "Value" "GND" (at 165.1 180.34 0) (effects (font (size 1.27 1.27))))
  (pin "1"))
 (symbol
  (lib_id "power:GND")
  (at 215.9 175.26 0)
  (unit 1)
  (exclude_from_sim no)
  (in_bom yes)
  (on_board yes)
  (dnp no)
  (fields_autoplaced no)
  (property "Reference" "#PWR022" (at 215.9 168.91 0.0000) (effects (font (size 1.27 1.27)) (justify left) (hide yes)))
  (property "Value" "GND" (at 215.9 180.34 0) (effects (font (size 1.27 1.27))))
  (pin "1"))
 (symbol
  (lib_id "power:GND")
  (at 368.3 175.26 0)
  (unit 1)
  (exclude_from_sim no)
  (in_bom yes)
  (on_board yes)
  (dnp no)
  (fields_autoplaced no)
  (property "Reference" "#PWR023" (at 368.3 168.91 0.0000) (effects (font (size 1.27 1.27)) (justify left) (hide yes)))
  (property "Value" "GND" (at 368.3 180.34 0) (effects (font (size 1.27 1.27))))
  (pin "1"))
 (symbol
  (lib_id "power:GND")
  (at 63.5 262.89 0)
  (unit 1)
  (exclude_from_sim no)
  (in_bom yes)
  (on_board yes)
  (dnp no)
  (fields_autoplaced no)
  (property "Reference" "#PWR024" (at 63.5 256.54 0.0000) (effects (font (size 1.27 1.27)) (justify left) (hide yes)))
  (property "Value" "GND" (at 63.5 267.97 0) (effects (font (size 1.27 1.27))))
  (pin "1"))
 (symbol
  (lib_id "power:GND")
  (at 114.3 262.89 0)
  (unit 1)
  (exclude_from_sim no)
  (in_bom yes)
  (on_board yes)
  (dnp no)
  (fields_autoplaced no)
  (property "Reference" "#PWR025" (at 114.3 256.54 0.0000) (effects (font (size 1.27 1.27)) (justify left) (hide yes)))
  (property "Value" "GND" (at 114.3 267.97 0) (effects (font (size 1.27 1.27))))
  (pin "1"))
 (symbol
  (lib_id "power:GND")
  (at 165.1 265.43 0)
  (unit 1)
  (exclude_from_sim no)
  (in_bom yes)
  (on_board yes)
  (dnp no)
  (fields_autoplaced no)
  (property "Reference" "#PWR026" (at 165.1 259.08 0.0000) (effects (font (size 1.27 1.27)) (justify left) (hide yes)))
  (property "Value" "GND" (at 165.1 270.51 0) (effects (font (size 1.27 1.27))))
  (pin "1"))
 (symbol
  (lib_id "power:GND")
  (at 165.1 265.43 0)
  (unit 1)
  (exclude_from_sim no)
  (in_bom yes)
  (on_board yes)
  (dnp no)
  (fields_autoplaced no)
  (property "Reference" "#PWR027" (at 165.1 259.08 0.0000) (effects (font (size 1.27 1.27)) (justify left) (hide yes)))
  (property "Value" "GND" (at 165.1 270.51 0) (effects (font (size 1.27 1.27))))
  (pin "1"))
 (wire
  (pts (xy 114.3 76.2) (xy 114.3 68.58))
  (stroke (width 0) (type default)))
 (wire
  (pts (xy 71.12 245.11) (xy 78.74 245.11))
  (stroke (width 0) (type default)))
 (wire
  (pts (xy 215.9 76.2) (xy 215.9 71.12))
  (stroke (width 0) (type default)))
 (wire
  (pts (xy 121.92 245.11) (xy 132.08 245.11))
  (stroke (width 0) (type default)))
 (wire
  (pts (xy 63.5 76.2) (xy 63.5 72.39))
  (stroke (width 0) (type default)))
 (wire
  (pts (xy 63.5 72.39) (xy 63.5 68.58))
  (stroke (width 0) (type default)))
 (wire
  (pts (xy 63.5 72.39) (xy 71.12 72.39))
  (stroke (width 0) (type default)))
 (wire
  (pts (xy 165.1 76.2) (xy 165.1 68.58))
  (stroke (width 0) (type default)))
 (wire
  (pts (xy 114.3 160.02) (xy 114.3 152.4))
  (stroke (width 0) (type default)))
 (wire
  (pts (xy 165.1 160.02) (xy 165.1 152.4))
  (stroke (width 0) (type default)))
 (wire
  (pts (xy 215.9 160.02) (xy 215.9 152.4))
  (stroke (width 0) (type default)))
 (wire
  (pts (xy 266.7 167.64) (xy 266.7 175.26))
  (stroke (width 0) (type default)))
 (wire
  (pts (xy 317.5 160.02) (xy 317.5 152.4))
  (stroke (width 0) (type default)))
 (wire
  (pts (xy 55.88 245.11) (xy 48.26 245.11))
  (stroke (width 0) (type default)))
 (wire
  (pts (xy 55.88 247.65) (xy 48.26 247.65))
  (stroke (width 0) (type default)))
 (wire
  (pts (xy 106.68 245.11) (xy 99.06 245.11))
  (stroke (width 0) (type default)))
 (wire
  (pts (xy 63.5 160.02) (xy 63.5 154.94))
  (stroke (width 0) (type default)))
 (wire
  (pts (xy 175.26 242.57) (xy 185.42 242.57))
  (stroke (width 0) (type default)))
 (wire
  (pts (xy 317.5 167.64) (xy 317.5 177.8))
  (stroke (width 0) (type default)))
 (wire
  (pts (xy 368.3 160.02) (xy 368.3 154.94))
  (stroke (width 0) (type default)))
 (wire
  (pts (xy 175.26 250.19) (xy 185.42 250.19))
  (stroke (width 0) (type default)))
 (wire
  (pts (xy 63.5 167.64) (xy 63.5 177.8))
  (stroke (width 0) (type default)))
 (wire
  (pts (xy 266.7 160.02) (xy 266.7 154.94))
  (stroke (width 0) (type default)))
 (wire
  (pts (xy 175.26 245.11) (xy 185.42 245.11))
  (stroke (width 0) (type default)))
 (wire
  (pts (xy 266.7 76.2) (xy 266.7 71.12))
  (stroke (width 0) (type default)))
 (wire
  (pts (xy 154.94 252.73) (xy 149.86 252.73))
  (stroke (width 0) (type default)))
 (wire
  (pts (xy 106.68 247.65) (xy 101.6 247.65))
  (stroke (width 0) (type default)))
 (wire
  (pts (xy 63.5 83.82) (xy 63.5 87.63))
  (stroke (width 0) (type default)))
 (wire
  (pts (xy 63.5 87.63) (xy 63.5 91.44))
  (stroke (width 0) (type default)))
 (wire
  (pts (xy 63.5 87.63) (xy 55.88 87.63))
  (stroke (width 0) (type default)))
 (wire
  (pts (xy 114.3 83.82) (xy 114.3 91.44))
  (stroke (width 0) (type default)))
 (wire
  (pts (xy 165.1 83.82) (xy 165.1 91.44))
  (stroke (width 0) (type default)))
 (wire
  (pts (xy 215.9 83.82) (xy 215.9 91.44))
  (stroke (width 0) (type default)))
 (wire
  (pts (xy 266.7 83.82) (xy 266.7 91.44))
  (stroke (width 0) (type default)))
 (wire
  (pts (xy 317.5 83.82) (xy 317.5 91.44))
  (stroke (width 0) (type default)))
 (wire
  (pts (xy 368.3 83.82) (xy 368.3 91.44))
  (stroke (width 0) (type default)))
 (wire
  (pts (xy 114.3 167.64) (xy 114.3 175.26))
  (stroke (width 0) (type default)))
 (wire
  (pts (xy 165.1 167.64) (xy 165.1 175.26))
  (stroke (width 0) (type default)))
 (wire
  (pts (xy 215.9 167.64) (xy 215.9 175.26))
  (stroke (width 0) (type default)))
 (wire
  (pts (xy 368.3 167.64) (xy 368.3 175.26))
  (stroke (width 0) (type default)))
 (wire
  (pts (xy 63.5 255.27) (xy 63.5 262.89))
  (stroke (width 0) (type default)))
 (wire
  (pts (xy 114.3 255.27) (xy 114.3 262.89))
  (stroke (width 0) (type default)))
 (wire
  (pts (xy 165.1 257.81) (xy 165.1 265.43))
  (stroke (width 0) (type default)))
 (wire
  (pts (xy 165.1 257.81) (xy 165.1 265.43))
  (stroke (width 0) (type default)))
 (wire
  (pts (xy 317.5 76.2) (xy 317.5 71.12))
  (stroke (width 0) (type default)))
 (wire
  (pts (xy 368.3 76.2) (xy 368.3 71.12))
  (stroke (width 0) (type default)))
 (wire
  (pts (xy 154.94 242.57) (xy 149.86 242.57))
  (stroke (width 0) (type default)))
 (wire
  (pts (xy 154.94 247.65) (xy 149.86 247.65))
  (stroke (width 0) (type default)))
 (label "BUCK_BOOT"
  (at 63.5 154.94 90)
  (effects (font (size 0.8 0.8)) (justify left bottom)))
 (label "BUCK_BOOT"
  (at 185.42 242.57 0)
  (effects (font (size 0.8 0.8)) (justify left bottom)))
 (label "BUCK_FB"
  (at 317.5 177.8 270)
  (effects (font (size 0.8 0.8)) (justify left bottom)))
 (label "BUCK_FB"
  (at 368.3 154.94 90)
  (effects (font (size 0.8 0.8)) (justify left bottom)))
 (label "BUCK_FB"
  (at 185.42 250.19 0)
  (effects (font (size 0.8 0.8)) (justify left bottom)))
 (label "BUCK_SW"
  (at 63.5 177.8 270)
  (effects (font (size 0.8 0.8)) (justify left bottom)))
 (label "BUCK_SW"
  (at 266.7 154.94 90)
  (effects (font (size 0.8 0.8)) (justify left bottom)))
 (label "BUCK_SW"
  (at 185.42 245.11 0)
  (effects (font (size 0.8 0.8)) (justify left bottom)))
 (label "BUCK_VCC"
  (at 266.7 71.12 90)
  (effects (font (size 0.8 0.8)) (justify left bottom)))
 (label "BUCK_VCC"
  (at 149.86 252.73 180)
  (effects (font (size 0.8 0.8)) (justify left bottom)))
 (global_label "3V8_CELL"
  (shape bidirectional)
  (at 215.9 71.12 90)
  (effects (font (size 1 1)) (justify left)))
 (global_label "3V8_CELL"
  (shape bidirectional)
  (at 132.08 245.11 0)
  (effects (font (size 1 1)) (justify left)))
 (global_label "CELL_EN"
  (shape bidirectional)
  (at 101.6 247.65 180)
  (effects (font (size 1 1)) (justify left)))
 (global_label "VBAT"
  (shape bidirectional)
  (at 317.5 71.12 90)
  (effects (font (size 1 1)) (justify left)))
 (global_label "VBAT"
  (shape bidirectional)
  (at 368.3 71.12 90)
  (effects (font (size 1 1)) (justify left)))
 (global_label "VBAT"
  (shape bidirectional)
  (at 149.86 242.57 180)
  (effects (font (size 1 1)) (justify left)))
 (global_label "VBAT"
  (shape bidirectional)
  (at 149.86 247.65 180)
  (effects (font (size 1 1)) (justify left)))
 (no_connect
  (at 68.58 247.65))
 (no_connect
  (at 175.26 252.73))
 (no_connect
  (at 119.38 247.65))
 (sheet_instances
  (path ""
   (page "3")))
 (embedded_fonts no))
